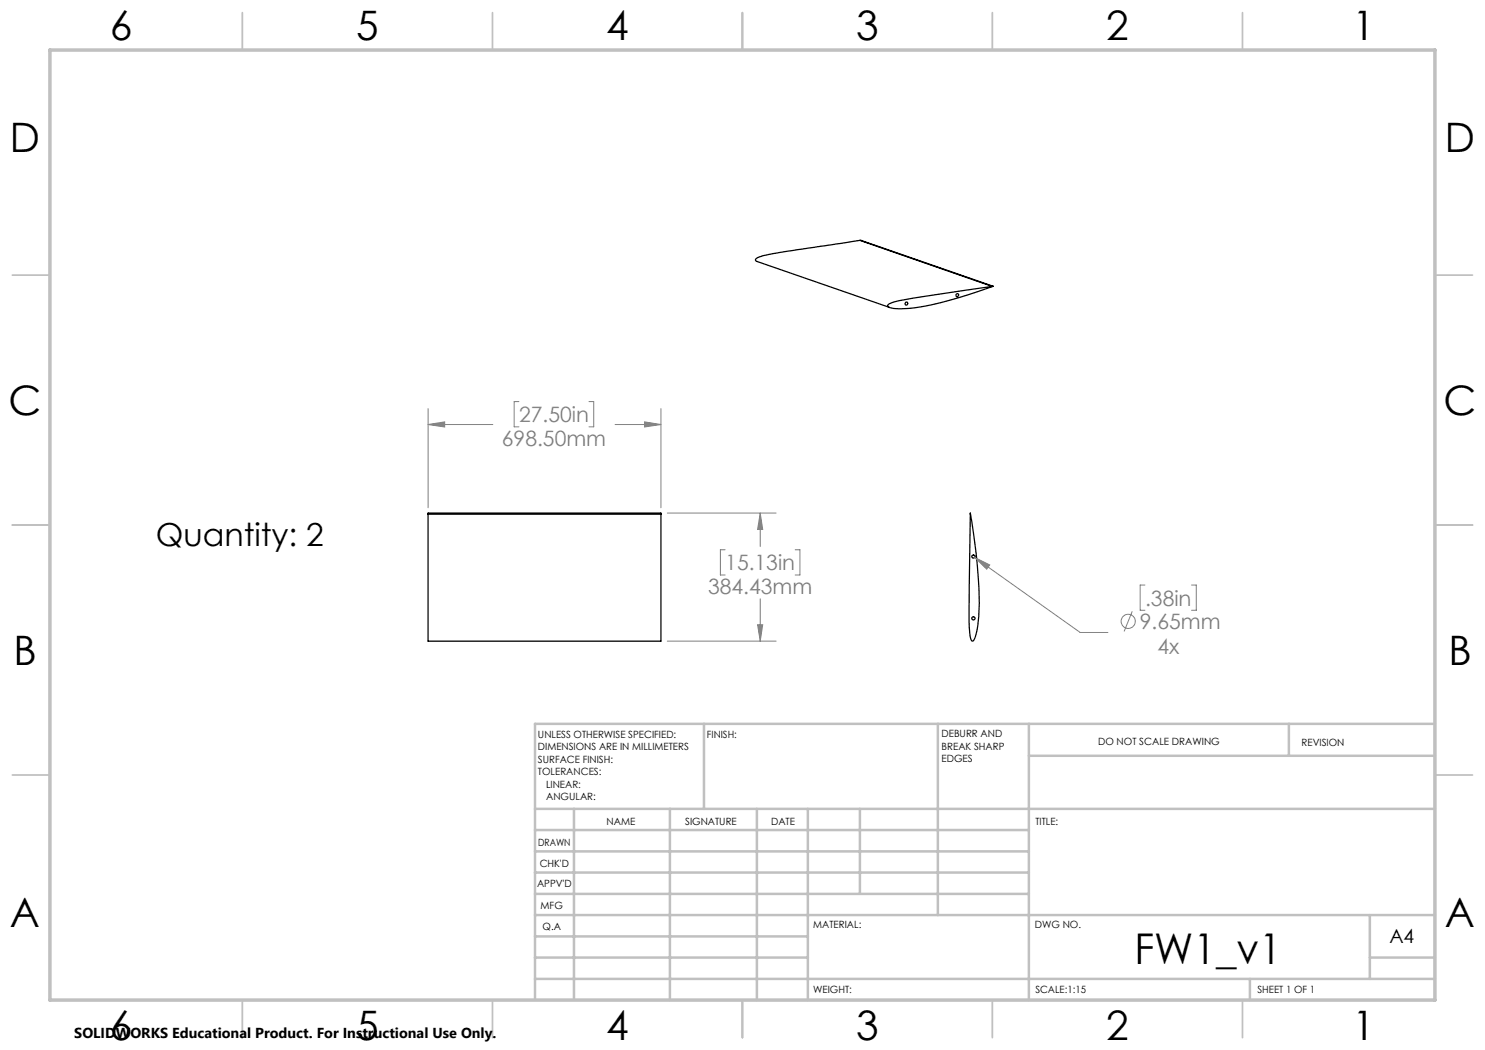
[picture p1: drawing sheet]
<svg xmlns="http://www.w3.org/2000/svg" width="297mm" height="210mm" viewBox="0 0 297 210" stroke-linecap="round" stroke-linejoin="round" font-family="sans-serif">
<g fill="none" stroke="#000" stroke-width=".25">
<path d="M172 48.1l-16.8 2.6a7.8 7.8 0 0 0-4.1 1.2l.1 .3 .2 .1 26.5 9.2M172 48.1l26.6 9.1-.2 .1M172 48.1l26.4 9.2M177.7 60.8l2.1-.7 2.9-.5 15.7-2.3a64.1 64.1 0 0 1-17.6 4.4 4.9 4.9 0 0 1-3.2-.4l-.1-.2zM85.6 102.8v25.4h46.6v-25.4M85.6 102.8h46.6M85.6 102.8v-.2h46.6v.2M194.1 102.6a99.7 99.7 0 0 1 1.7 20.6 10.6 10.6 0 0 1-1.1 5h-.2a1.53 1.53 0 0 1-.5-1.6l-.2-4.7z"/>
<circle cx="191.4" cy="59.1" r=".3"/>
<circle cx="181.2" cy="60.7" r=".3"/>
<circle cx="194.7" cy="111.3" r=".33"/>
<circle cx="194.7" cy="123.7" r=".32"/>
</g>
<g fill="none" stroke="#808080" stroke-width=".2">
<path d="M85.6 84.9l3.3-.5v1zM85.6 81.7v19.9M85.6 84.9h13M103.8 80.3h-1v5.1h1M117.8 80.3h.9v5.1h-.9M123 84.9h9.2M128.9 84.4l3.3 .5-3.3 .5zM132.2 81.7v19.9M133.5 102.6h21.7M145 110h-.9v5h.9M152 102.6l.5 3.3h-1zM152 102.6v6.7"/>
<path d="M152 119.8v8.4M159 110h1v5h-1M194.9 111.5l3 1.5-.6 .8zM194.9 111.5l21.1 15h5.6M229 117h-1v5.1h1M238.3 117h1v5.1h-1M133.5 128.2h21.7M151.5 124.9h1l-.5 3.3zM226.4 122.3l-1.6 4"/>
<circle cx="225.6" cy="124.3" r="1.42"/>
</g>
<g fill="none" stroke="#c0c0c0" stroke-width=".35">
<path d="M48.5 2.5v7.5M98.5 2.5v7.5M148.5 2.5v7.5M198.5 2.5v7.5M248.5 2.5v7.5M2.5 55h7.5M287 55h7.5M2.5 105h7.5M287 105h7.5M2.5 155h7.5M287 155h7.5M48.5 200v7.5"/>
<path d="M98.5 200v7.5M148.5 200v7.5M198.5 200v7.5M248.5 200v7.5"/>
</g>
<g fill="none" stroke="#c0c0c0" stroke-width=".5">
<path d="M140.8 144.8v17M187.6 144.8v38.2M205.8 144.8v55.2M205.8 151.2h81.2M257.8 144.8v6.4M287 144.8h-180v55.2M107 161.8h180M107 178.8h98.8M107 174.5h98.8M107 170.3h98.8M107 166h98.8M114.8 161.8v38.2"/>
<path d="M134 161.8v38.2M151.4 161.8v38.2M161.6 161.8v38.2M172 161.8v17M107 195.8h180M107 191.5h54.6M107 187.3h54.6M107 183h180M250 195.8v4.2M274 191.5h13M274 183v12.8"/>
</g>
<path d="M10 10h277v190h-277z" fill="none" stroke="#c0c0c0" stroke-width=".7"/>
<path d="M128.9 84.4l3.3 .5-3.3 .5zM85.6 84.9l3.3-.5v1zM152 102.6l.5 3.3h-1zM151.5 124.9h1l-.5 3.3zM194.9 111.5l2.4 2.3 .6-.8z" fill="#808080"/>
<text font-size="8.5" x="226.9" y="192.7">FW1_v1</text>
<g font-size="8.1">
<text x="22" y="8">6</text>
<text x="71.2" y="8">5</text>
<text x="121.2" y="8">4</text>
<text x="171.2" y="8">3</text>
<text x="221.2" y="8">2</text>
<text x="270.5" y="8">1</text>
<text x="2" y="30.5">D</text>
<text x="289" y="30.5">D</text>
<text x="1.7" y="83">C</text>
<text x="288.7" y="83">C</text>
<text x="2.7" y="133">B</text>
<text x="289.7" y="133">B</text>
<text x="2" y="185.5">A</text>
<text x="289" y="185.5">A</text>
<text x="22" y="208">6</text>
<text x="71.2" y="208">5</text>
<text x="121.2" y="208">4</text>
<text x="171.2" y="208">3</text>
<text x="221.2" y="208">2</text>
<text x="270.5" y="208">1</text>
</g>
<text font-size="6.3" x="31.2" y="109.1">Quantity: 2</text>
<g font-size="4.2" fill="#808080">
<text x="100.4" y="89.2">698.50mm</text>
<text x="103.8" y="84.4">27.50in</text>
<text x="141.6" y="118.8">384.43mm</text>
<text x="145.1" y="114.1">15.13in</text>
<text x="228" y="125.9">9.65mm</text>
<text x="229" y="121.1">.38in</text>
<text x="231.5" y="130.9">4x</text>
</g>
<text font-size="3.9" x="277.9" y="188.5">A4</text>
<text font-size="2.9" x="14.9" y="207.6">SOLIDWORKS Educational Product. For Instructional Use Only.</text>
<g font-size="2">
<text x="107.6" y="147.6">UNLESS OTHERWISE SPECIFIED:</text>
<text x="141.4" y="147.6">FINISH:</text>
<text x="188.3" y="147.5">DEBURR AND</text>
<text x="188.3" y="150">BREAK SHARP</text>
<text x="219.6" y="149">DO NOT SCALE DRAWING</text>
<text x="260.3" y="149.2">REVISION</text>
<text x="107.6" y="150.1">DIMENSIONS ARE IN MILLIMETERS</text>
<text x="107.6" y="152.6">SURFACE FINISH:</text>
<text x="107.6" y="155.1">TOLERANCES:</text>
<text x="188.3" y="152.5">EDGES</text>
<text x="109.2" y="157.6">LINEAR:</text>
<text x="109.2" y="160.1">ANGULAR:</text>
<text x="121.3" y="165">NAME</text>
<text x="137" y="164.9">SIGNATURE</text>
<text x="154.2" y="164.9">DATE</text>
<text x="207.1" y="164.9">TITLE:</text>
<text x="107.6" y="169.1">DRAWN</text>
<text x="107.9" y="173.3">CHK'D</text>
<text x="107.4" y="177.4">APPV'D</text>
<text x="108.1" y="181.8">MFG</text>
<text x="108.5" y="186">Q.A</text>
<text x="162.6" y="185.5">MATERIAL:</text>
<text x="207" y="185.5">DWG NO.</text>
<text x="162.6" y="198.5">WEIGHT:</text>
<text x="207.1" y="198.6">SCALE:1:15</text>
<text x="251.5" y="198.6">SHEET 1 OF 1</text>
</g>
</svg>
